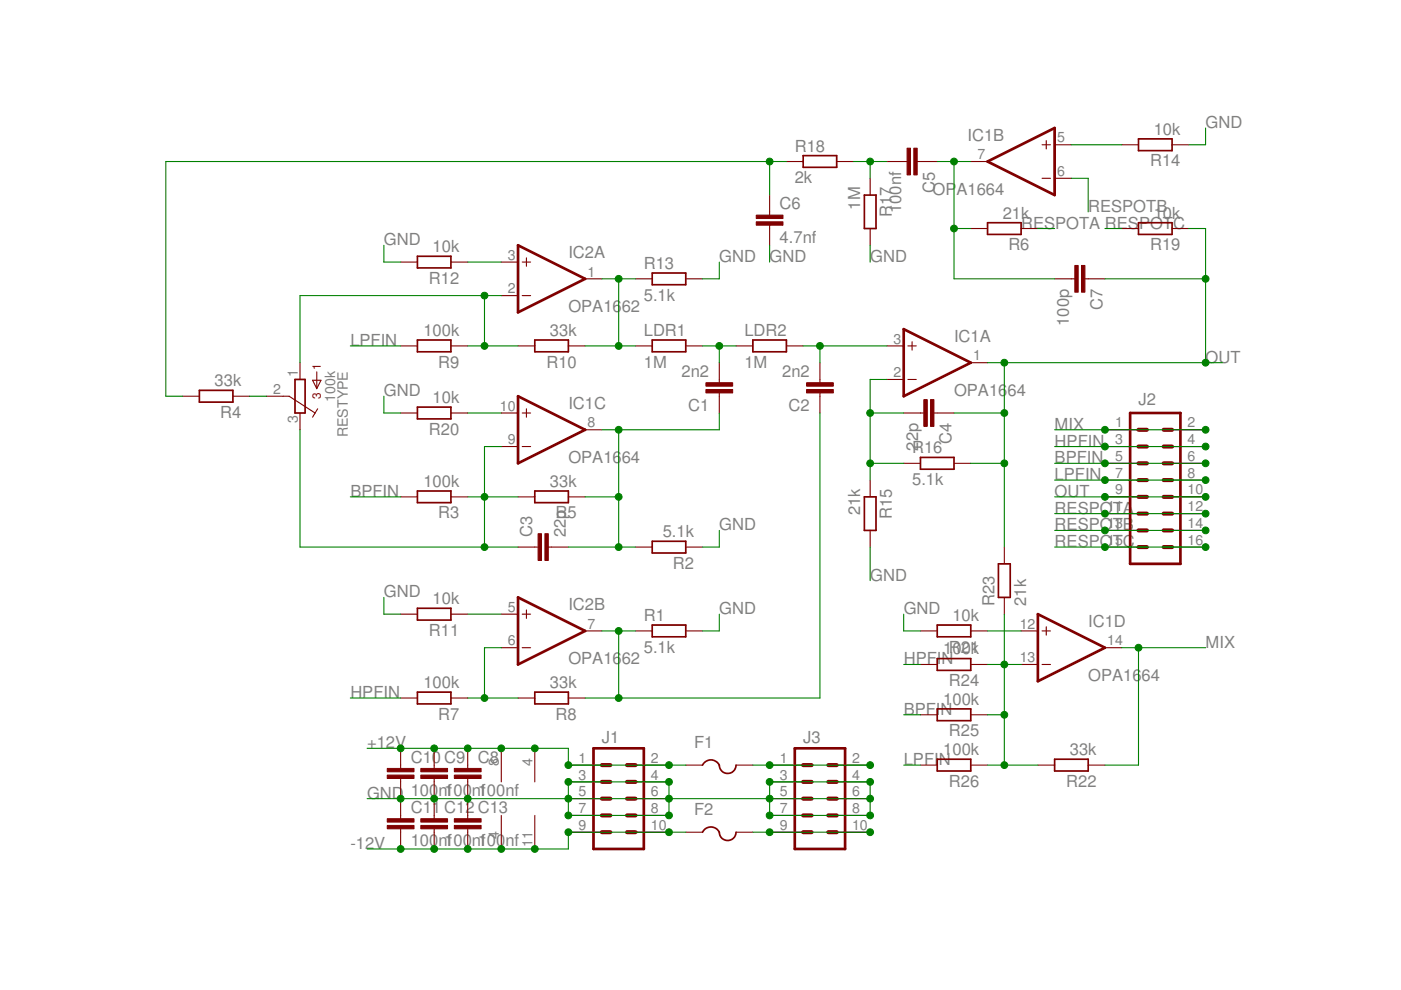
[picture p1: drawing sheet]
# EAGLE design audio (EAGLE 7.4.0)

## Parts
C1  2n2  C-EU050-025X075  [C050-025X075]
C2  2n2  C-EU050-025X075  [C050-025X075]
C3  22p  C-EUC1206  [C1206]
C4  22p  C-EUC1206  [C1206]
C5  100nf  C-EUC1206  [C1206]
C6  4.7nf  C-EUC1206  [C1206]
C7  100p  C-EUC1206  [C1206]
C8  100nf  C-EUC1206  [C1206]
C9  100nf  C-EUC1206  [C1206]
C10  100nf  C-EUC1206  [C1206]
C11  100nf  C-EUC1206  [C1206]
C12  100nf  C-EUC1206  [C1206]
C13  100nf  C-EUC1206  [C1206]
F1  PTCFUSE-1206  [R1206]
F2  PTCFUSE-1206  [R1206]
IC1  OPA1664  TL074D  [SO14]
IC2  OPA1662  TL072D  [SO08]
J1  M05X2PTH  [AVR_ICSP]
J2  M08X2  [2X8]
J3  M05X2PTH  [AVR_ICSP]
LDR1  1M  R-EU_0411/3V  [0411V]
LDR2  1M  R-EU_0411/3V  [0411V]
R1  5.1k  R-EU_R1206  [R1206]
R2  5.1k  R-EU_R1206  [R1206]
R3  100k  R-EU_R1206  [R1206]
R4  33k  R-EU_R1206  [R1206]
R5  33k  R-EU_R1206  [R1206]
R6  21k  R-EU_R1206  [R1206]
R7  100k  R-EU_R1206  [R1206]
R8  33k  R-EU_R1206  [R1206]
R9  100k  R-EU_R1206  [R1206]
R10  33k  R-EU_R1206  [R1206]
R11  10k  R-EU_R1206  [R1206]
R12  10k  R-EU_R1206  [R1206]
R13  5.1k  R-EU_R1206  [R1206]
R14  10k  R-EU_R1206  [R1206]
R15  21k  R-EU_R1206  [R1206]
R16  5.1k  R-EU_R1206  [R1206]
R17  1M  R-EU_R1206  [R1206]
R18  2k  R-EU_R1206  [R1206]
R19  10k  R-EU_R1206  [R1206]
R20  10k  R-EU_R1206  [R1206]
R21  10k  R-EU_R1206  [R1206]
R22  33k  R-EU_R1206  [R1206]
R23  21k  R-EU_R1206  [R1206]
R24  100k  R-EU_R1206  [R1206]
R25  100k  R-EU_R1206  [R1206]
R26  100k  R-EU_R1206  [R1206]
RESTYPE  100k  3386-C  [3386C]

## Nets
+12V: C8.1 C9.1 C10.1 F1.1 IC1.4(P:V+) IC2.8(P:V+) J1.1 J1.2
-12V: C11.2 C12.2 C13.2 F2.1 IC1.11(P:V-) IC2.4(P:V-) J1.9 J1.10
BPFIN: J2.5 J2.6 R3.2 R25.2
GND: C6.2 C8.2 C9.2 C10.2 C11.1 C12.1 C13.1 J1.3 J1.4 J1.5 J1.6 J1.7 J1.8 J3.3 J3.4 J3.5 J3.6 J3.7 J3.8 R1.2 R2.1 R11.2 R12.2 R13.2 R14.1 R15.2 R17.2 R20.2 R21.2
HPFIN: J2.3 J2.4 R7.2 R24.2
LPFIN: J2.7 J2.8 R9.2 R26.2
MIX: IC1.14(D:OUT) J2.1 J2.2 R22.1
N$1: IC1.10(C:+IN) R20.1
N$2: C4.2 IC1.2(A:-IN) R15.1 R16.1
N$3: C1.1 C3.2 IC1.8(C:OUT) R2.2 R5.1
N$4: R4.1 RESTYPE.2
N$5: IC1.5(B:+IN) R14.2
N$6: C2.2 IC1.3(A:+IN) LDR2.2
N$7: C1.2 LDR1.2 LDR2.1
N$8: F2.2 J3.9 J3.10
N$10: C3.1 IC1.9(C:-IN) R3.1 R5.2 RESTYPE.3
N$12: F1.2 J3.1 J3.2
N$13: IC2.6(B:-IN) R7.1 R8.2
N$14: C2.1 IC2.7(B:OUT) R1.1 R8.1
N$15: IC2.5(B:+IN) R11.1
N$16: IC2.2(A:-IN) R9.1 R10.2 RESTYPE.1
N$17: IC2.3(A:+IN) R12.1
N$18: IC2.1(A:OUT) LDR1.1 R10.1 R13.1
N$20: C5.1 C7.2 IC1.7(B:OUT) R6.2
N$21: C5.2 R17.1 R18.2
N$22: C6.1 R4.2 R18.1
N$23: IC1.12(D:+IN) R21.1
N$25: IC1.13(D:-IN) R22.2 R23.1 R24.1 R25.1 R26.1
OUT: C4.1 C7.1 IC1.1(A:OUT) J2.9 J2.10 R16.2 R19.1 R23.2
RESPOTA: J2.11 J2.12 R6.1
RESPOTB: IC1.6(B:-IN) J2.13 J2.14
RESPOTC: J2.15 J2.16 R19.2

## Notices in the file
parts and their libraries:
SparkFun-Connectors: Licensing: Creative Commons ShareAlike 4.0 International - https://creativecommons.org/licenses/by-sa/4.0
